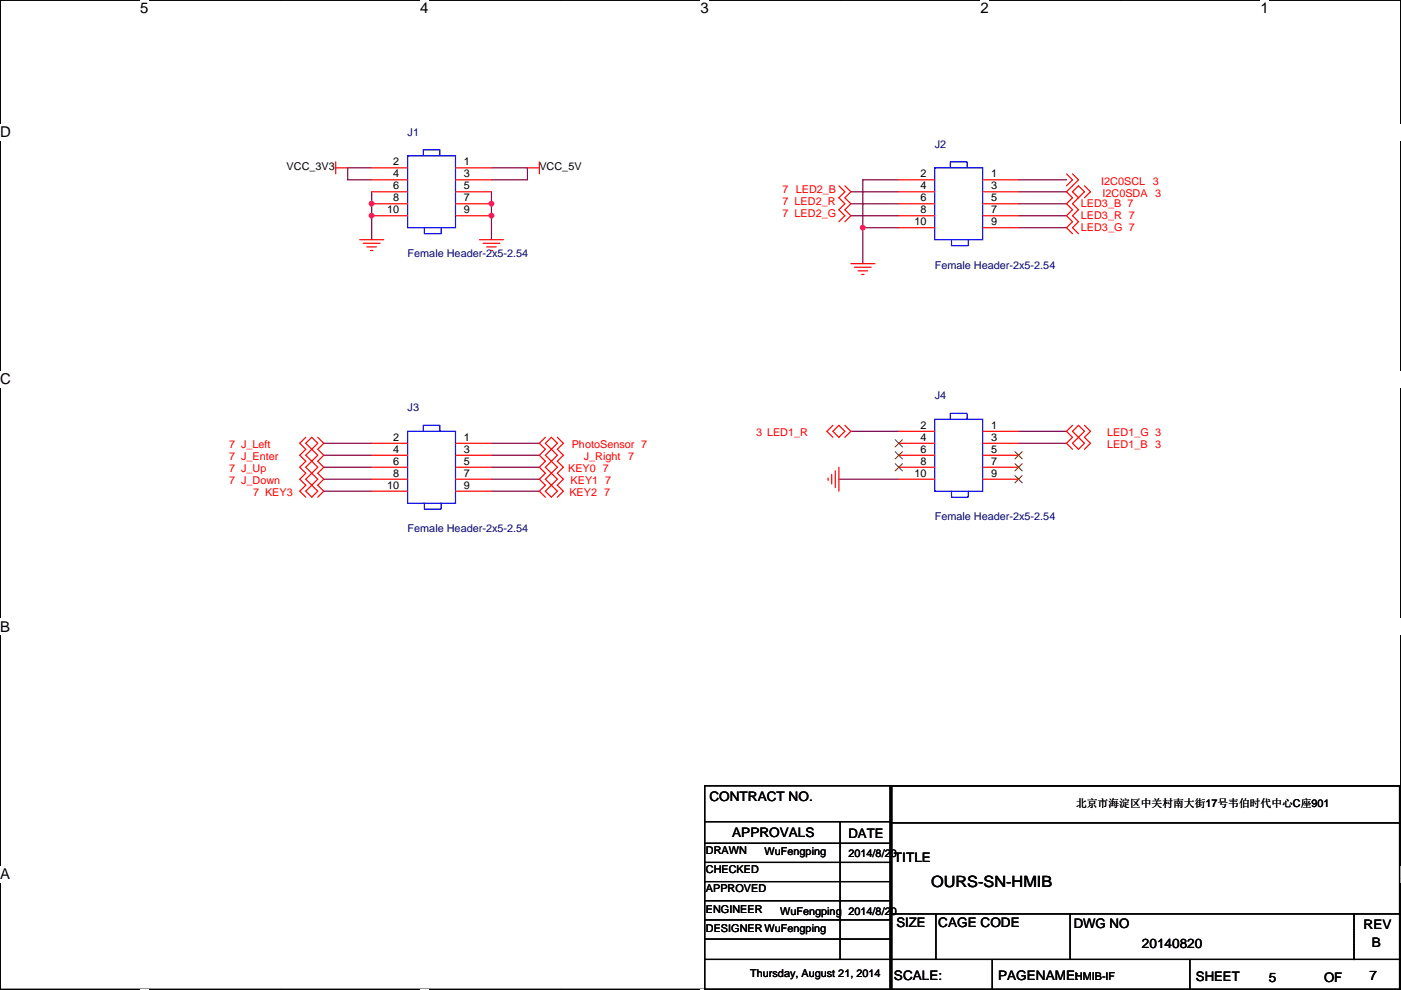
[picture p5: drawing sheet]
<svg xmlns="http://www.w3.org/2000/svg" width="297mm" height="210mm" viewBox="0 0 297 210" stroke-linecap="round" stroke-linejoin="round" font-family="sans-serif">
<path d="M.1 0h296.9v209.8h-296.9z" fill="none" stroke="#000" stroke-width=".25"/>
<g fill="#fff">
<path d="M29.7 0h1.8v3.6h-1.8z"/>
<path d="M29.7 209.8l1.8 .1z"/>
</g>
<path d="M59.4 0h.1M59.4 209.8h.1" fill="none" stroke="#000" stroke-width=".25"/>
<g fill="#fff">
<path d="M89.1 0h1.8v3.6h-1.8z"/>
<path d="M89.1 209.8l1.8 .1z"/>
</g>
<path d="M118.8 0h.1M118.8 209.8h.1" fill="none" stroke="#000" stroke-width=".25"/>
<g fill="#fff">
<path d="M148.5 0h1.8v3.6h-1.8z"/>
<path d="M148.5 209.8l1.8 .1z"/>
</g>
<path d="M178.2 0h.1M178.2 209.8h.1" fill="none" stroke="#000" stroke-width=".25"/>
<g fill="#fff">
<path d="M207.9 0h1.7v3.6h-1.7z"/>
<path d="M207.9 209.8l1.7 .1z"/>
</g>
<path d="M237.6 0h.1M237.6 209.8h.1" fill="none" stroke="#000" stroke-width=".25"/>
<g fill="#fff">
<path d="M267.3 0h1.7v3.6h-1.7z"/>
<path d="M267.3 209.8l1.7 .1z"/>
<path d="M.1 26.3h2.2v3.5h-2.2z"/>
<path d="M297 26.3v3.5z"/>
<path d="M.1 78.7h2.2v3.5h-2.2z"/>
<path d="M297 78.7v3.5z"/>
</g>
<path d="M.1 52.5h.1M297 52.5h.1" fill="none" stroke="#000" stroke-width=".25"/>
<g fill="#fff">
<path d="M.1 131.2h2.1v3.5h-2.1z"/>
<path d="M297 131.2v3.5z"/>
</g>
<path d="M.1 104.9h.1M297 104.9h.1" fill="none" stroke="#000" stroke-width=".25"/>
<g fill="#fff">
<path d="M0 183.6h2.2v3.5h-2.2z"/>
<path d="M297 183.6v3.5z"/>
</g>
<g fill="none" stroke="#000" stroke-width=".25">
<path d="M.1 157.4h.1M297 157.4h.1M149.4 166.7h39.6v43.1h-39.6zM149.4 174.3h39.4M149.4 178.9h39.4M178.1 174.3v29.2M188.8 166.7h107.9v43.1h-107.9zM188.8 166.7h.2v43.1h-.2zM189 174.5h108M296.7 166.7h-107.9v43.1M297 174.5h.1M149.4 182.9h39.4"/>
<path d="M149.4 187h39.4M149.4 191.1h39.4M149.4 195.1h39.4M149.4 199.2h39.4M188.8 193.8h107.9M198.4 193.8v9.7M226.9 193.8v9.7M287.1 193.8v9.7M149.4 203.5h147.3M188.8 209.8h.1M210.4 209.8h.1M210.4 203.5v6.3"/>
<path d="M252.3 209.8h.1M252.3 203.5v6.3"/>
</g>
<g fill="none" stroke="#800040" stroke-width=".25">
<path d="M78.8 35.6h-5.1v2.5h5.1M104.2 35.6h7.6v2.5h-7.6M190.6 38.1h-7.7v10.2M216 38.1h10.1M78.8 40.7v10.1M104.2 40.7v10.1M180.4 40.7h10.2M180.4 43.2h10.2M180.4 45.8h10.2M182.9 48.3v7.6M182.9 48.3h7.7M216 40.7h10.1"/>
<path d="M216 43.2h10.1M216 45.8h10.1M216 48.3h10.1M68.6 96.6h10.2M68.6 99.1h10.2M68.6 94h10.2M104.2 96.6h10.2M104.2 99.1h10.2M104.2 94h10.2M180.4 91.5h10.2M216 91.5h10.1M216 94h10.1"/>
<path d="M68.6 101.6h10.2M68.6 104.2h10.2M104.2 101.6h10.2M104.2 104.2h10.2M177.9 101.6h12.7"/>
</g>
<g fill="#f0f" stroke="#f0f" stroke-width=".25">
<circle cx="104.2" cy="43.2" r=".5"/>
<circle cx="78.8" cy="45.7" r=".5"/>
<circle cx="78.8" cy="43.2" r=".5"/>
<circle cx="104.2" cy="45.7" r=".5"/>
<circle cx="182.9" cy="48.3" r=".5"/>
</g>
<g fill="none" stroke="#f00" stroke-width=".25">
<path d="M71.2 35.6h2.5M71.2 34.3v2.6M78.8 35.6h7.6M78.8 38.1h7.6M96.6 35.6h7.6M96.6 38.1h7.6M111.8 35.6h2.6M114.4 34.3v2.6M177.9 39.4l1.2 1.3-1.2 1.3 1.2 1.2-1.2 1.3 1.2 1.3-1.2 1.2M179.1 39.4l1.3 1.3-1.3 1.3 1.3 1.2-1.3 1.3 1.3 1.3-1.3 1.2M190.6 38.1h7.6M208.3 38.1h7.7"/>
<path d="M226.1 36.9l1.3 1.2-1.3 1.3M227.4 36.9l1.3 1.2-2.6 2.6 1.3 1.3-1.3 1.2 1.3 1.3-1.3 1.3 1.3 1.2-1.3 1.3 1.3 1.3M229.9 39.4l1.3 1.3-1.3 1.3M76.3 50.8h5M77 51.6h3.6M77.8 52.4h2M78.5 53.1h.6M78.8 40.7h7.6M78.8 43.2h7.6M78.8 45.8h7.6M96.6 40.7h7.6M96.6 43.2h7.6"/>
<path d="M96.6 45.8h7.6M101.7 50.8h5M102.4 51.6h3.6M103.2 52.4h2M103.9 53.1h.6M180.4 55.9h5.1M181.2 56.7h3.5M181.9 57.4h2.1M182.7 58.2h.5M190.6 40.7h7.6M190.6 43.2h7.6M190.6 45.8h7.6"/>
<path d="M190.6 48.3h7.6M208.3 40.7h7.7M208.3 43.2h7.7M208.3 45.8h7.7M208.3 48.3h7.7M227.4 40.7l1.3-1.3 1.2 1.3-1.2 1.3zM228.7 42l-1.3 1.2 1.3 1.3-1.3 1.3 1.3 1.2-1.3 1.3 1.3 1.3M64.8 92.8l-1.2 1.2 1.2 1.3-1.2 1.3 1.2 1.2-1.2 1.3 1.2 1.3-1.2 1.2 1.2 1.3-1.2 1.3 1.2 1.3M64.8 94l1.3-1.2 1.3 1.2-1.3 1.3zM66.1 95.3l1.3 1.3-1.3 1.2M66.1 97.8l1.3 1.3-1.3 1.3M66.1 95.3l-1.3 1.3 1.3 1.2"/>
<path d="M66.1 97.8l-1.3 1.3 1.3 1.3M67.4 92.8l1.2 1.2-1.2 1.3 1.2 1.3-1.2 1.2 1.2 1.3-1.2 1.3 1.2 1.2-1.2 1.3 1.2 1.3-1.2 1.3M78.8 94h7.6M78.8 96.6h7.6M78.8 99.1h7.6M96.6 94h7.6M96.6 96.6h7.6M96.6 99.1h7.6M115.6 92.8l-1.2 1.2 1.2 1.3-1.2 1.3 1.2 1.2-1.2 1.3 1.2 1.3-1.2 1.2 1.2 1.3-1.2 1.3 1.2 1.3M116.9 92.8l1.3 1.2-1.3 1.3-1.3-1.3zM116.9 95.3l1.3 1.3-1.3 1.2M116.9 97.8l1.3 1.3-1.3 1.3"/>
<path d="M116.9 95.3l-1.3 1.3 1.3 1.2M116.9 97.8l-1.3 1.3 1.3 1.3M118.2 92.8l1.2 1.2-1.2 1.3 1.2 1.3-1.2 1.2 1.2 1.3-1.2 1.3 1.2 1.2-1.2 1.3 1.2 1.3-1.2 1.3M176.6 90.2l-1.3 1.3 1.3 1.3M176.6 91.5l1.3-1.3 1.2 1.3-1.2 1.3zM177.1 99.9v3.5M177.9 99.1v5.1M179.1 90.2l1.3 1.3-1.3 1.3M190.6 91.5h7.6M190.6 94h7.6M190.6 96.6h7.6M190.6 99.1h7.6"/>
<path d="M208.3 91.5h7.7M208.3 94h7.7M208.3 96.6h7.7M208.3 99.1h7.7M227.4 91.5l1.3-1.3 1.2 1.3-1.2 1.3zM227.4 94l1.3-1.2 1.2 1.2-1.2 1.3zM227.4 90.2l-1.3 1.3 1.3 1.3-1.3 1.2 1.3 1.3M229.9 90.2l1.3 1.3-1.3 1.3 1.3 1.2-1.3 1.3M66.1 100.4l1.3 1.2-1.3 1.3M66.1 102.9l1.3 1.3-1.3 1.3-1.3-1.3zM66.1 100.4l-1.3 1.2 1.3 1.3M78.8 101.6h7.6"/>
<path d="M78.8 104.2h7.6M96.6 101.6h7.6M96.6 104.2h7.6M115.6 104.2l1.3-1.3 1.3 1.3-1.3 1.3zM116.9 100.4l1.3 1.2-1.3 1.3M116.9 100.4l-1.3 1.2 1.3 1.3M175.6 101.4v.5M176.3 100.6v2.1M190.6 101.6h7.6M208.3 101.6h7.7"/>
</g>
<path d="M287.1 193.8v9.7M287.1 203.5h.1" fill="none" stroke="#000" stroke-width=".25" stroke-dasharray="0 .5"/>
<path d="M86.4 33.1h10.2v15.2h-10.2zM89.7 33.1v-1.3h3.6v1.3M198.2 35.6h10.1v15.2h-10.1zM201.5 35.6v-1.3h3.5v1.3M90 48.3v1.3h3.5v-1.3M201.7 50.8v1.3h3.6v-1.3M86.4 91.5h10.2v15.2h-10.2zM89.7 91.5v-1.3h3.6v1.3M198.2 88.9h10.1v15.3h-10.1zM201.5 88.9v-1.2h3.5v1.2M90 106.7v1.3h3.5v-1.3M201.7 104.2v1.3h3.6v-1.3" fill="none" stroke="#00f" stroke-width=".25"/>
<path d="M189.8 93.3l1.5 1.5M189.8 95.8l1.5 1.5M189.8 98.3l1.5 1.6M191.3 93.3l-1.5 1.5M191.3 95.8l-1.5 1.5M191.3 98.3l-1.5 1.6M215.2 95.8l1.5 1.5M215.2 98.3l1.5 1.6M216.7 95.8l-1.5 1.5M216.7 98.3l-1.5 1.6M215.2 100.9l1.5 1.5M216.7 100.9l-1.5 1.5" fill="none" stroke="#804000" stroke-width=".21"/>
<text font-size="3.3" x="197.4" y="188.2">OURS-SN-HMIB</text>
<g font-size="3.2">
<text x="29.7" y="2.9">5</text>
<text x="89.1" y="2.9">4</text>
<text x="148.5" y="2.9">3</text>
<text x="207.9" y="2.9">2</text>
<text x="267.3" y="2.9">1</text>
<text x=".1" y="29.1">D</text>
<text x=".1" y="81.5">C</text>
<text x=".1" y="134">B</text>
<text x=".1" y="186.4">A</text>
<text x="297" y="186.4">A</text>
</g>
<g font-size="2.8">
<text x="150.4" y="169.9">CONTRACT NO.</text>
<text x="155.3" y="177.5">APPROVALS</text>
<text x="179.9" y="177.8">DATE</text>
<text x="189.5" y="182.9">TITLE</text>
<text x="190.1" y="196.6">SIZE</text>
<text x="198.9" y="196.6">CAGE CODE</text>
<text x="227.6" y="196.8">DWG NO</text>
<text x="289.1" y="197.1">REV</text>
<text x="242.1" y="201.2">20140820</text>
<text x="290.9" y="200.9">B</text>
<text x="189.5" y="207.8">SCALE:</text>
<text x="211.6" y="207.8">PAGENAME:</text>
<text x="253.6" y="208">SHEET</text>
<text x="269" y="208.3">5</text>
<text x="280.7" y="208.3">OF</text>
<text x="290.4" y="207.8">7</text>
</g>
<g font-size="2.3" fill="#000080">
<text x="86.4" y="28.8">J1</text>
<text x="198.2" y="31.3">J2</text>
<text x="86.4" y="54.4">Female Header-2x5-2.54</text>
<text x="198.2" y="57">Female Header-2x5-2.54</text>
<text x="86.4" y="87.2">J3</text>
<text x="198.2" y="84.6">J4</text>
<text x="86.4" y="112.8">Female Header-2x5-2.54</text>
<text x="198.2" y="110.3">Female Header-2x5-2.54</text>
</g>
<g font-size="2.3">
<text x="83.4" y="35.1">2</text>
<text x="98.4" y="35.1">1</text>
<text x="60.8" y="36.1">VCC_3V3</text>
<text x="83.4" y="37.6">4</text>
<text x="83.4" y="40.2">6</text>
<text x="98.4" y="37.6">3</text>
<text x="98.4" y="40.2">5</text>
<text x="114.4" y="36.1">VCC_5V</text>
<text x="195.1" y="37.6">2</text>
<text x="195.1" y="40.2">4</text>
<text x="210.1" y="37.6">1</text>
<text x="210.1" y="40.2">3</text>
<text x="82.1" y="45.2">10</text>
<text x="83.4" y="42.7">8</text>
<text x="98.4" y="42.7">7</text>
<text x="98.4" y="45.2">9</text>
<text x="193.9" y="47.8">10</text>
<text x="195.1" y="42.7">6</text>
<text x="195.1" y="45.2">8</text>
<text x="210.1" y="42.7">5</text>
<text x="210.1" y="45.2">7</text>
<text x="210.1" y="47.8">9</text>
<text x="83.4" y="93.5">2</text>
<text x="98.4" y="93.5">1</text>
<text x="195.1" y="91">2</text>
<text x="195.1" y="93.5">4</text>
<text x="210.1" y="91">1</text>
<text x="210.1" y="93.5">3</text>
<text x="83.4" y="96">4</text>
<text x="83.4" y="98.6">6</text>
<text x="83.4" y="101.1">8</text>
<text x="98.4" y="96">3</text>
<text x="98.4" y="98.6">5</text>
<text x="98.4" y="101.1">7</text>
<text x="193.9" y="101.1">10</text>
<text x="195.1" y="96">6</text>
<text x="195.1" y="98.6">8</text>
<text x="210.1" y="96">5</text>
<text x="210.1" y="98.6">7</text>
<text x="210.1" y="101.1">9</text>
<text x="82.1" y="103.7">10</text>
<text x="98.4" y="103.7">9</text>
<text x="228.2" y="171.3">北京市海淀区中关村南大街17号韦伯时代中心C座901</text>
<text x="149.7" y="181.2">DRAWN</text>
<text x="149.7" y="185.2">CHECKED</text>
<text x="162.1" y="181.4">WuFengping</text>
<text x="179.9" y="181.7">2014/8/20</text>
<text x="149.7" y="189.3">APPROVED</text>
<text x="149.7" y="193.6">ENGINEER</text>
<text x="149.7" y="197.7">DESIGNER WuFengping</text>
<text x="165.4" y="194.1">WuFengping</text>
<text x="179.9" y="194.1">2014/8/20</text>
<text x="159.1" y="207.3">Thursday, August 21, 2014</text>
<text x="227.9" y="207.8">HMIB-IF</text>
</g>
<g font-size="2.3" fill="#f00">
<text x="165.9" y="41">7 LED2_B</text>
<text x="233.5" y="39.2">I2C0SCL 3</text>
<text x="233.7" y="41.7">I2C0SDA 3</text>
<text x="165.9" y="46">7 LED2_G</text>
<text x="165.9" y="43.5">7 LED2_R</text>
<text x="229.2" y="46.5">LED3_R 7</text>
<text x="229.2" y="44">LED3_B 7</text>
<text x="229.2" y="49.1">LED3_G 7</text>
<text x="48.6" y="95.1">7 J_Left</text>
<text x="121.2" y="95.1">PhotoSensor 7</text>
<text x="160.3" y="92.5">3 LED1_R</text>
<text x="234.8" y="92.5">LED1_G 3</text>
<text x="234.8" y="95.1">LED1_B 3</text>
<text x="48.6" y="97.6">7 J_Enter</text>
<text x="48.6" y="100.1">7 J_Up</text>
<text x="120.5" y="100.1">KEY0 7</text>
<text x="123.8" y="97.6">J_Right 7</text>
<text x="48.6" y="102.7">7 J_Down</text>
<text x="53.7" y="105.2">7 KEY3</text>
<text x="120.7" y="105.2">KEY2 7</text>
<text x="121" y="102.7">KEY1 7</text>
</g>
</svg>
